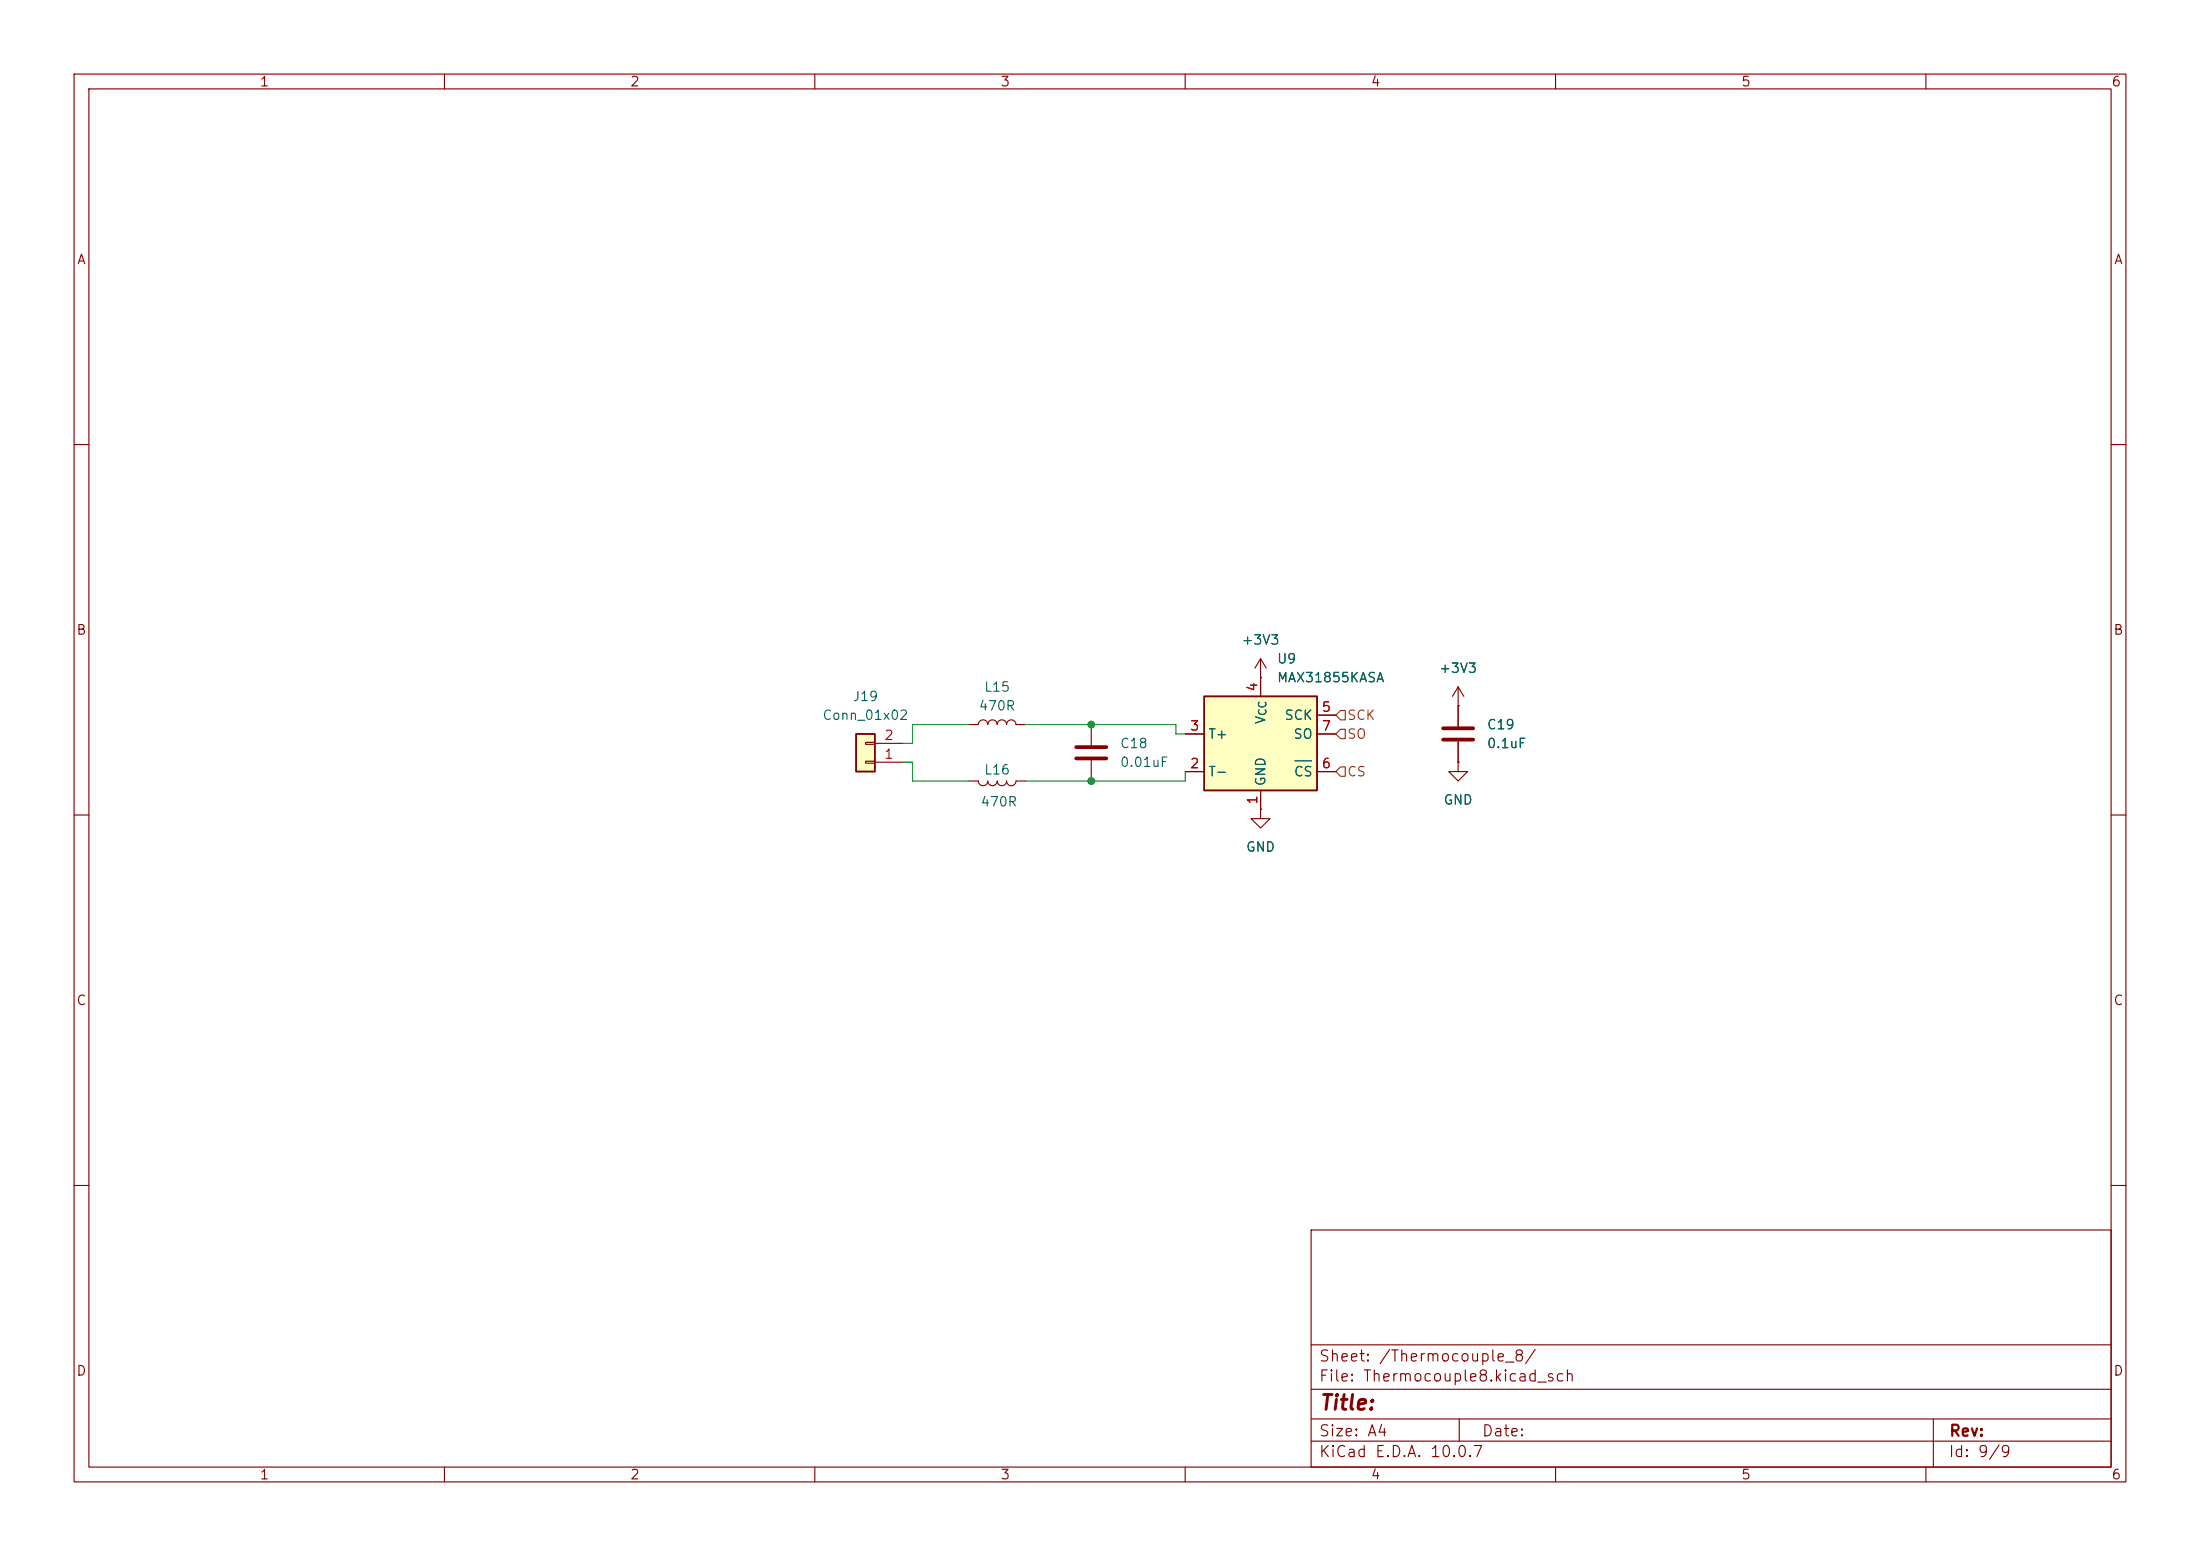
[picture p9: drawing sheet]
<svg xmlns="http://www.w3.org/2000/svg" width="297mm" height="210mm" viewBox="0 0 297 210" stroke-linecap="round" stroke-linejoin="round" font-family="sans-serif">
<g fill="none" stroke="#840000" stroke-width=".15">
<path d="M10 10h277v190h-277zM12 12h273v186h-273zM60 10v2M110 10v2M160 10v2M210 10v2M260 10v2M10 60h2M285 60h2M130.8 97.8h1.3a.64 .64 0 0 1 .6-.6 .64 .64 0 0 1 .6 .6 .64 .64 0 0 1 .7-.6 .64 .64 0 0 1 .6 .6 .64 .64 0 0 1 .7-.6 .64 .64 0 0 1 .6 .6 .64 .64 0 0 1 .6-.6 .64 .64 0 0 1 .7 .6h1.2M10 110h2M130.8 105.4h1.3a.64 .64 0 0 0 .6 .6 .64 .64 0 0 0 .6-.6 .64 .64 0 0 0 .7 .6 .64 .64 0 0 0 .6-.6 .64 .64 0 0 0 .7 .6 .64 .64 0 0 0 .6-.6 .64 .64 0 0 0 .6 .6 .64 .64 0 0 0 .7-.6h1.2"/>
<path d="M285 110h2M10 160h2M177 166h108v32h-108zM285 160h2M60 198v2M110 198v2M160 198v2M177 194.5h108M177 191.5h108M177 187.5h108M177 181.5h108M197 191.5v3"/>
<path d="M210 198v2M260 198v2M261 191.5v6.5"/>
</g>
<path d="M115.6 99.1h2.5v5h-2.5z" fill="#ffffc2"/>
<path d="M115.6 99.1h2.5v5h-2.5z" fill="none" stroke="#840000" stroke-width=".25"/>
<path d="M170.2 91.4h.1M170.2 88.9l-.8 1.3M170.2 88.9l.7 1.3M170.2 88.9v2.5M116.8 102.7h1.3v.3h-1.3zM116.8 100.2h1.3v.3h-1.3zM118.1 102.9h3.8M118.1 100.3h3.8M170.2 109.2v1.3h1.2l-1.2 1.3-1.3-1.3h1.3M170.2 109.2h.1" fill="none" stroke="#840000" stroke-width=".15"/>
<path d="M162.6 94h15.2v12.7h-15.2z" fill="#ffffc2"/>
<path d="M162.6 94h15.2v12.7h-15.2z" fill="none" stroke="#840000" stroke-width=".25"/>
<g fill="none" stroke="#840000" stroke-width=".15">
<path d="M147.3 97.8v2.8M160 99.1h2.6M170.2 91.4h.1M170.2 91.4v2.6M177.8 99.1h2.5M177.8 96.5h2.5M196.8 95.3h.1M196.8 92.7l-.7 1.3M196.8 92.7l.8 1.3M196.8 92.7v5.3M147.3 102.6v2.8M160 104.1h2.6"/>
<path d="M170.2 109.2h.1M170.2 106.7v2.5M177.8 104.1h2.5M196.8 102.9v1.2h1.3l-1.3 1.3-1.2-1.3h1.2M196.8 102.9h.1M196.8 100.1v2.8"/>
</g>
<path d="M174.8 102.7h2.3" fill="none" stroke="#006464" stroke-width=".15"/>
<path d="M194.8 98.3h4.1M194.8 99.8h4.1M145.3 100.8h4.1M145.3 102.4h4.1" fill="none" stroke="#840000" stroke-width=".51"/>
<path d="M181 95.9h.6v1.3h-.6l-.7-.7zM181 98.4h.6v1.3h-.6l-.7-.6zM181 103.5h.6v1.3h-.6l-.7-.7z" fill="none" stroke="#725600" stroke-width=".15"/>
<path d="M130.8 97.8h-7.6v2.5h-1.3M138.4 97.8h20.3v1.3h1.3M121.9 102.9h1.3v2.5h7.6M160 104.1v1.3h-21.6" fill="none" stroke="#009600" stroke-width=".15"/>
<g fill="#009600" stroke="#009600" stroke-width=".14">
<circle cx="147.3" cy="105.4" r=".46"/>
<circle cx="147.3" cy="97.8" r=".46"/>
</g>
<text font-size="2" fill="#840000" x="178" y="190.8">Title:</text>
<g font-size="1.5" fill="#840000">
<text x="178" y="184.1">Sheet: /Thermocouple_8/</text>
<text x="178" y="186.8">File: Thermocouple8.kicad_sch</text>
<text x="178" y="197">KiCad E.D.A. 10.0.7</text>
<text x="178" y="194.2">Size: A4</text>
<text x="200" y="194.2">Date:</text>
<text x="263" y="197">Id: 9/9</text>
<text x="263" y="194.2">Rev:</text>
</g>
<g font-size="1.3" fill="#840000">
<text x="35" y="12">1</text>
<text x="85" y="12">2</text>
<text x="135" y="12">3</text>
<text x="185" y="12">4</text>
<text x="235" y="12">5</text>
<text x="285" y="12">6</text>
<text x="10.3" y="36">A</text>
<text x="285.3" y="36">A</text>
<text x="10.2" y="86">B</text>
<text x="285.2" y="86">B</text>
<text x="10.2" y="136">C</text>
<text x="285.2" y="136">C</text>
<text x="10.2" y="186">D</text>
<text x="285.2" y="186">D</text>
<text x="35" y="200">1</text>
<text x="85" y="200">2</text>
<text x="135" y="200">3</text>
<text x="185" y="200">4</text>
<text x="235" y="200">5</text>
<text x="285" y="200">6</text>
</g>
<g font-size="1.3" fill="#006464">
<text x="167.5" y="87.3">+3V3</text>
<text x="172.3" y="89.9">U9</text>
<text x="115" y="94.9">J19</text>
<text x="132.8" y="93.7">L15</text>
<text x="172.3" y="92.4">MAX31855KASA</text>
<text x="194.2" y="91.1">+3V3</text>
<text x="110.9" y="97.5">Conn_01x02</text>
<text x="132" y="96.2">470R</text>
<text x="151.1" y="101.3">C18</text>
<text x="163" y="100">T+</text>
<text x="171.1" y="97.8" transform="rotate(-90 171.1 97.8)">V</text>
<text x="173.3" y="97.5">SCK</text>
<text x="174.5" y="100">SO</text>
<text x="200.6" y="98.8">C19</text>
<text x="200.6" y="101.3">0.1uF</text>
<text x="132.8" y="104.8">L16</text>
<text x="151.1" y="103.8">0.01uF</text>
<text x="163" y="105.1">T-</text>
<text x="171.1" y="106.2" transform="rotate(-90 171.1 106.2)">GND</text>
<text x="174.6" y="105.1">CS</text>
<text x="132.3" y="109.2">470R</text>
<text x="194.8" y="108.9">GND</text>
<text x="168.1" y="115.3">GND</text>
</g>
<g font-size="1.3" fill="#a90000">
<text x="170" y="93.4" transform="rotate(-90 170 93.4)">4</text>
<text x="119.3" y="100.2">2</text>
<text x="160.6" y="98.9">3</text>
<text x="178.3" y="96.4">5</text>
<text x="178.3" y="98.9">7</text>
<text x="119.3" y="102.7">1</text>
<text x="160.6" y="104">2</text>
<text x="178.3" y="104">6</text>
<text x="170" y="108.7" transform="rotate(-90 170 108.7)">1</text>
</g>
<g font-size="1.3" fill="#725600">
<text x="181.8" y="97.5">SCK</text>
<text x="181.8" y="100">SO</text>
<text x="181.8" y="105.1">CS</text>
</g>
<text font-size="1" fill="#006464" x="171.2" y="96.7" transform="rotate(-90 171.2 96.7)">CC</text>
</svg>
